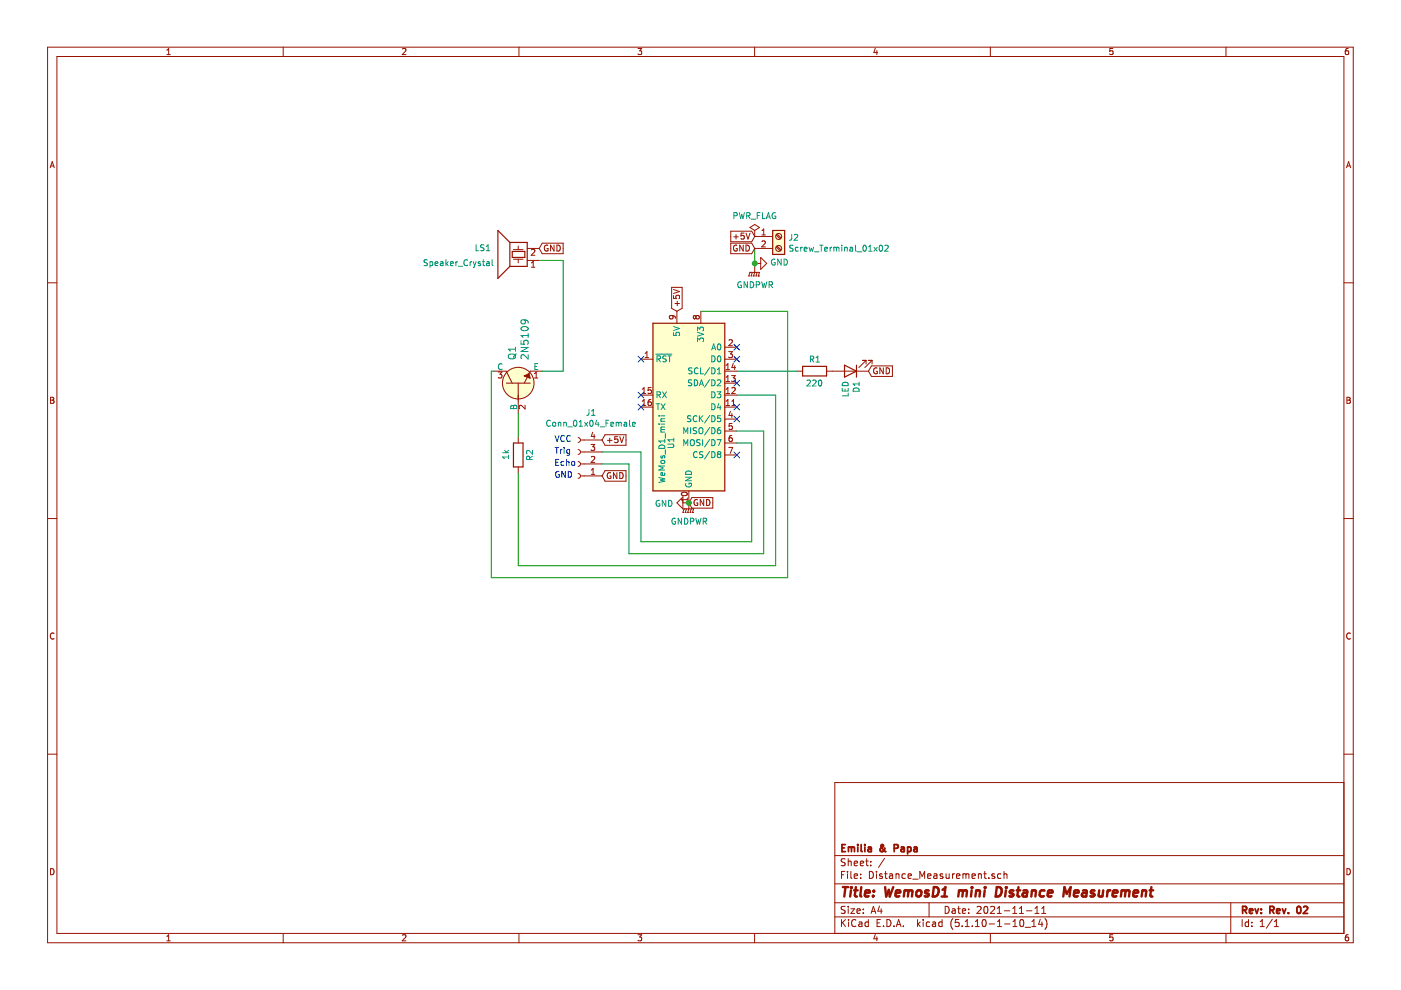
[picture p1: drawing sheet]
EESchema Schematic File Version 4
EELAYER 30 0
EELAYER END
$Descr A4 11693 8268
encoding utf-8
Sheet 1 1
Title "WemosD1 mini Distance Measurement"
Date "2021-11-11"
Rev "Rev. 02"
Comp "Emilia & Papa"
Comment1 ""
Comment2 ""
Comment3 ""
Comment4 ""
$EndDescr
$Comp
L MCU_Module:WeMos_D1_mini U1
U 1 1
P 5750 3400
F 0 "U1" V 5600 3100 50  0000 C CNN
F 1 "WeMos_D1_mini" V 5525 3050 50  0000 C CNN
F 2 "Module:WEMOS_D1_mini_light" H 5750 2250 50  0001 C CNN
F 3 "https://wiki.wemos.cc/products:d1:d1_mini#documentation" H 3900 2250 50  0001 C CNN
	1    5750 3400
	1    0    0    -1  
$EndComp
$Comp
L Device:LED D1
U 1 1
P 7100 3100
F 0 "D1" V 7047 3180 50  0000 L CNN
F 1 "LED" V 7138 3180 50  0000 L CNN
F 2 "LED_THT:LED_D3.0mm" H 7100 3100 50  0001 C CNN
F 3 "~" H 7100 3100 50  0001 C CNN
	1    7100 3100
	-1   0    0    1   
$EndComp
$Comp
L Device:R R2
U 1 1
P 4325 3800
F 0 "R2" V 4225 3750 50  0000 L CNN
F 1 "1k" V 4425 3750 50  0000 L CNN
F 2 "Resistor_THT:R_Axial_DIN0207_L6.3mm_D2.5mm_P10.16mm_Horizontal" V 4255 3800 50  0001 C CNN
F 3 "~" H 4325 3800 50  0001 C CNN
	1    4325 3800
	-1   0    0    1   
$EndComp
$Comp
L Device:R R1
U 1 1
P 6800 3100
F 0 "R1" V 6700 3050 50  0000 L CNN
F 1 "220" V 6900 3025 50  0000 L CNN
F 2 "Resistor_THT:R_Axial_DIN0207_L6.3mm_D2.5mm_P10.16mm_Horizontal" V 6730 3100 50  0001 C CNN
F 3 "~" H 6800 3100 50  0001 C CNN
	1    6800 3100
	0    1    1    0   
$EndComp
$Comp
L Device:Speaker_Crystal LS1
U 1 1
P 4300 2175
F 0 "LS1" H 4500 2075 50  0000 L CNN
F 1 "Speaker_Crystal" H 4475 2200 50  0000 L CNN
F 2 "digikey-footprints:Piezo_Transducer_THT_PS1240P02BT" H 4265 2125 50  0001 C CNN
F 3 "~" H 4265 2125 50  0001 C CNN
	1    4300 2175
	-1   0    0    1   
$EndComp
$Comp
L Connector:Screw_Terminal_01x02 J2
U 1 1
P 6500 1975
F 0 "J2" H 6580 1967 50  0000 L CNN
F 1 "Screw_Terminal_01x02" H 6580 1876 50  0000 L CNN
F 2 "TerminalBlock_Phoenix:TerminalBlock_Phoenix_MPT-0,5-2-2.54_1x02_P2.54mm_Horizontal" H 6500 1975 50  0001 C CNN
F 3 "~" H 6500 1975 50  0001 C CNN
	1    6500 1975
	1    0    0    -1  
$EndComp
Text GLabel 6300 1975 0    50   Input ~ 0
+5V
Text GLabel 6300 2075 0    50   Input ~ 0
GND
$Comp
L power:PWR_FLAG #FLG01
U 1 1
P 6300 1975
F 0 "#FLG01" H 6300 2050 50  0001 C CNN
F 1 "PWR_FLAG" H 6300 2148 50  0000 C CNN
F 2 "" H 6300 1975 50  0001 C CNN
F 3 "~" H 6300 1975 50  0001 C CNN
	1    6300 1975
	1    0    0    -1  
$EndComp
Text GLabel 5650 2600 1    50   Input ~ 0
+5V
NoConn ~ 5350 3000
NoConn ~ 5350 3300
NoConn ~ 5350 3400
NoConn ~ 6150 3800
NoConn ~ 6150 2900
NoConn ~ 6150 3000
NoConn ~ 6150 3200
NoConn ~ 6150 3400
NoConn ~ 6150 3500
Text GLabel 5750 4200 2    50   Input ~ 0
GND
Text Notes 4625 3700 0    50   ~ 0
VCC
Text Notes 4625 3800 0    50   ~ 0
Trig
Text Notes 4625 3900 0    50   ~ 0
Echo
Text Notes 4625 4000 0    50   ~ 0
GND
Text GLabel 5025 3675 2    50   Input ~ 0
+5V
Text GLabel 5025 3975 2    50   Input ~ 0
GND
Wire Wire Line
	6375 3600 6375 4625
Wire Wire Line
	6375 4625 5250 4625
Wire Wire Line
	5250 4625 5250 3875
Wire Wire Line
	5250 3875 5025 3875
Wire Wire Line
	5025 3775 5350 3775
Wire Wire Line
	5350 3775 5350 4525
Wire Wire Line
	6275 4525 6275 3700
Wire Wire Line
	6275 3700 6150 3700
Wire Wire Line
	5350 4525 6275 4525
Wire Wire Line
	6150 3600 6375 3600
$Comp
L Connector:Conn_01x04_Female J1
U 1 1
P 4825 3875
F 0 "J1" H 4717 3450 50  0000 C CNN
F 1 "Conn_01x04_Female" H 4717 3541 50  0000 C CNN
F 2 "Connector_PinSocket_2.54mm:PinSocket_1x04_P2.54mm_Vertical" H 4825 3875 50  0001 C CNN
F 3 "~" H 4825 3875 50  0001 C CNN
	1    4825 3875
	-1   0    0    1   
$EndComp
Wire Wire Line
	6475 4725 6475 3300
Wire Wire Line
	6475 3300 6150 3300
Wire Wire Line
	4325 3650 4325 3450
Wire Wire Line
	4325 3950 4325 4725
Wire Wire Line
	4325 4725 6475 4725
$Comp
L power:GNDPWR #PWR0101
U 1 1
P 6300 2225
F 0 "#PWR0101" H 6300 2025 50  0001 C CNN
F 1 "GNDPWR" H 6304 2071 50  0000 C CNN
F 2 "" H 6300 2175 50  0001 C CNN
F 3 "" H 6300 2175 50  0001 C CNN
	1    6300 2225
	1    0    0    -1  
$EndComp
Wire Wire Line
	6300 2225 6300 2200
$Comp
L power:GND #PWR0102
U 1 1
P 6300 2200
F 0 "#PWR0102" H 6300 1950 50  0001 C CNN
F 1 "GND" V 6305 2072 50  0000 R CNN
F 2 "" H 6300 2200 50  0001 C CNN
F 3 "" H 6300 2200 50  0001 C CNN
	1    6300 2200
	0    -1   -1   0   
$EndComp
Connection ~ 6300 2200
Wire Wire Line
	6300 2200 6300 2075
$Comp
L power:GND #PWR0103
U 1 1
P 5750 4200
F 0 "#PWR0103" H 5750 3950 50  0001 C CNN
F 1 "GND" V 5755 4072 50  0000 R CNN
F 2 "" H 5750 4200 50  0001 C CNN
F 3 "" H 5750 4200 50  0001 C CNN
	1    5750 4200
	0    1    1    0   
$EndComp
$Comp
L power:GNDPWR #PWR0104
U 1 1
P 5750 4200
F 0 "#PWR0104" H 5750 4000 50  0001 C CNN
F 1 "GNDPWR" H 5754 4046 50  0000 C CNN
F 2 "" H 5750 4150 50  0001 C CNN
F 3 "" H 5750 4150 50  0001 C CNN
	1    5750 4200
	1    0    0    -1  
$EndComp
Connection ~ 5750 4200
Text GLabel 7250 3100 2    50   Input ~ 0
GND
Wire Wire Line
	5850 2600 6575 2600
Wire Wire Line
	6575 2600 6575 4825
Wire Wire Line
	6575 4825 4100 4825
Wire Wire Line
	4100 4825 4100 3100
Wire Wire Line
	4500 2175 4700 2175
Text GLabel 4500 2075 2    50   Input ~ 0
GND
$Comp
L dk_Transistors-Bipolar-BJT-RF:2N5109 Q1
U 1 1
P 4325 3100
F 0 "Q1" H 4413 3153 60  0000 L CNN
F 1 "2N5109" H 4413 3047 60  0000 L CNN
F 2 "Package_TO_SOT_THT:TO-92_Inline_Wide" H 4525 3300 60  0001 L CNN
F 3 "https://my.centralsemi.com/get_document.php?cmp=1&mergetype=pd&mergepath=pd&pdf_id=2N5109.PDF" H 4525 3400 60  0001 L CNN
F 4 "2N5109CS-ND" H 4525 3500 60  0001 L CNN "Digi-Key_PN"
F 5 "2N5109" H 4525 3600 60  0001 L CNN "MPN"
F 6 "Discrete Semiconductor Products" H 4525 3700 60  0001 L CNN "Category"
F 7 "Transistors - Bipolar (BJT) - RF" H 4525 3800 60  0001 L CNN "Family"
F 8 "https://my.centralsemi.com/get_document.php?cmp=1&mergetype=pd&mergepath=pd&pdf_id=2N5109.PDF" H 4525 3900 60  0001 L CNN "DK_Datasheet_Link"
F 9 "/product-detail/en/central-semiconductor-corp/2N5109/2N5109CS-ND/4806909" H 4525 4000 60  0001 L CNN "DK_Detail_Page"
F 10 "RF TRANS NPN 20V 1.2GHZ TO39" H 4525 4100 60  0001 L CNN "Description"
F 11 "Central Semiconductor Corp" H 4525 4200 60  0001 L CNN "Manufacturer"
F 12 "Active" H 4525 4300 60  0001 L CNN "Status"
	1    4325 3100
	0    -1   -1   0   
$EndComp
Wire Wire Line
	4700 2175 4700 3100
Wire Wire Line
	4125 3100 4100 3100
Wire Wire Line
	4525 3100 4700 3100
Wire Wire Line
	6650 3100 6150 3100
$EndSCHEMATC
